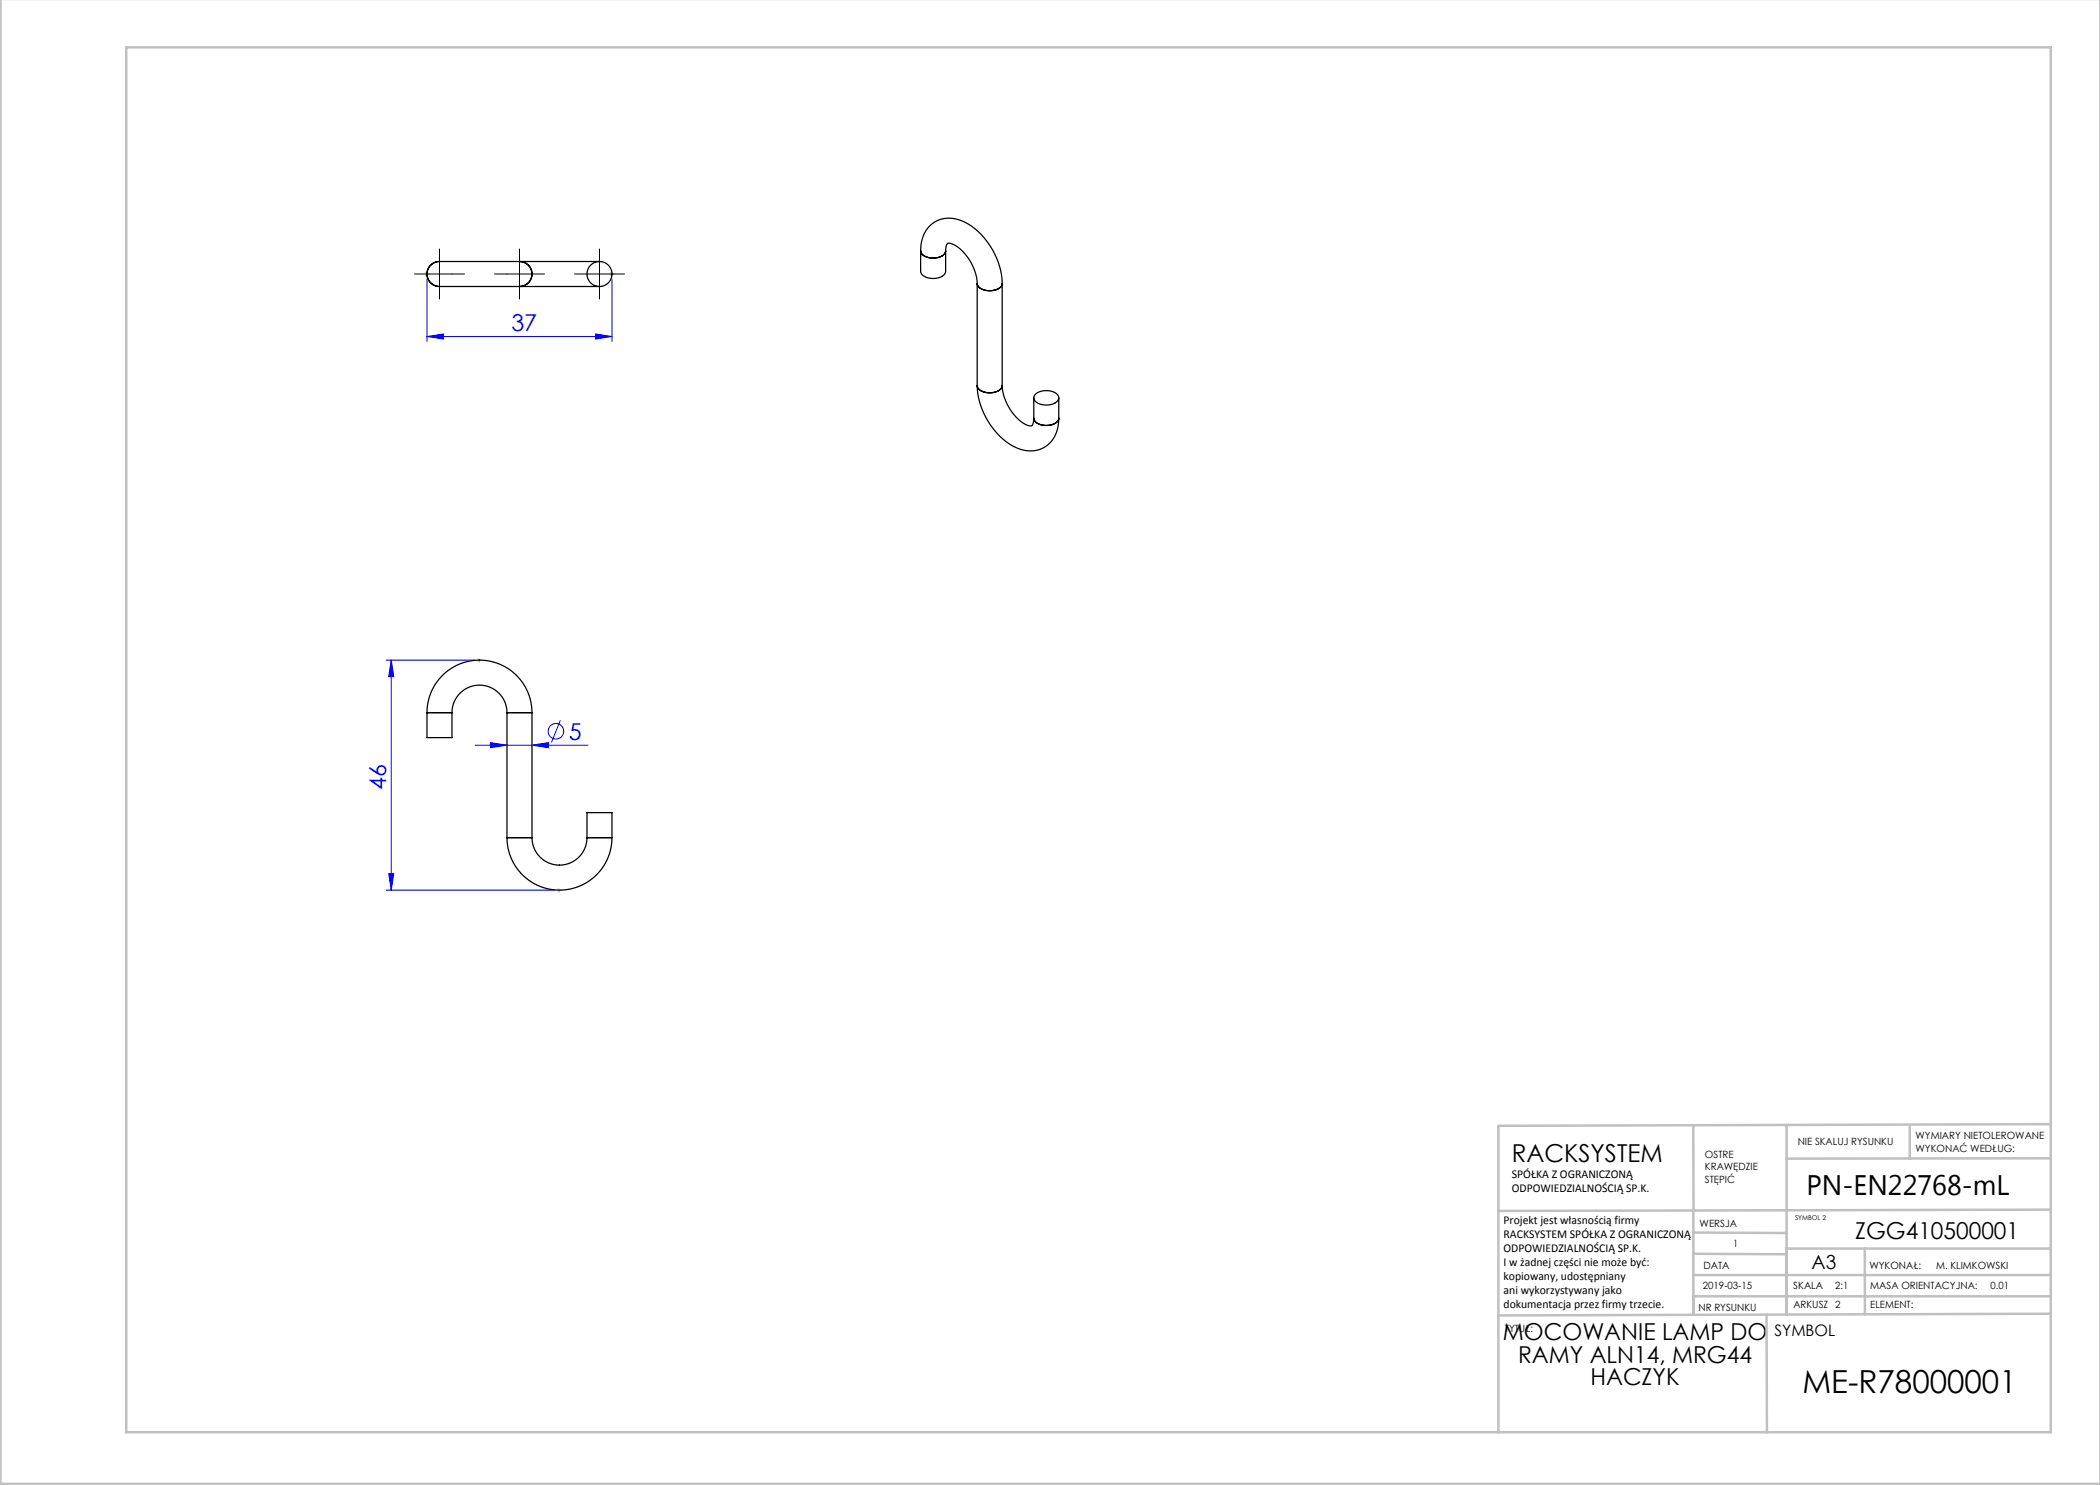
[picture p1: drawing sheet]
<svg xmlns="http://www.w3.org/2000/svg" width="420mm" height="297mm" viewBox="0 0 420 297" stroke-linecap="round" stroke-linejoin="round" font-family="sans-serif">
<g fill="none" stroke="#00f" stroke-width=".2">
<path d="M85.4 55.8v12.5M122.4 55.8v12.5M85.4 67.3l3.3-.5v1zM85.4 67.3h37M119.1 66.8l3.3 .5-3.3 .5zM77.2 132h17.7M78.2 132l.6 3.3h-1.1zM78.2 132v46M95 149h22.6M98.1 148.5l3.3 .5-3.3 .5zM106.4 149l3.3-.5v1zM112.1 144l-1.8 4.5"/>
<path d="M77.2 178h33.7M77.7 174.7h1.1l-.6 3.3z"/>
<circle cx="111.2" cy="146.3" r="1.56"/>
</g>
<g fill="none" stroke="#c0c0c0" stroke-width=".2" stroke-dasharray="1.3 .6" stroke-dashoffset=".5" stroke-linecap="butt">
<path d="M85 54.4l.8 .8M85 55.2l.8-.8M85.4 55.3v-1M85.9 54.8h-1M122 54.4l.8 .8M122 55.2l.8-.8M122.4 55.3v-1M122.9 54.8h-1M95.5 131.7l.8 .7M95.5 132.4l.8-.7M95.9 132.5v-1M96.4 132h-1"/>
<path d="M111.5 177.7l.8 .7M111.5 178.4l.8-.7M111.9 178.5v-1M112.4 178h-1"/>
</g>
<g fill="none" stroke="#c0c0c0" stroke-width=".5">
<path d="M.1 -.1v296.9h419.9M25.2 9.5h385v276.9h-385zM338.7 225.2v16.9M357.3 225v37.9M382 225.4v6.3M410.1 224.8l-110.4 .4v61.2M410.1 231.7h-52.8M338.7 259.3h71.5M338.7 255h71.5M338.7 250.8l18.6 .1M338.7 246.5l18.6 .1M338.7 242.1v20.9"/>
<path d="M373 249.7v13.2M410.1 241.9l-110.4 .3M410.2 249.7h-52.9v13.2M353.3 262.9l.1 23.5M410.2 262.7l-110.5 .4"/>
</g>
<path d="M82.9 54.8h10M87.9 49.8v10M98.9 54.8h10M103.9 49.8v10M114.9 54.8h10M119.9 49.8v10" fill="none" stroke="#000" stroke-width=".2"/>
<g fill="#00f">
<path d="M85.4 67.3l3.3-.5v1zM119.1 66.8l3.3 .5-3.3 .5z"/>
<path d="M78.2 132l.6 3.3h-1.1zM77.7 174.7h1.1l-.6 3.3z"/>
<path d="M98.1 148.5l3.3 .5-3.3 .5zM106.4 149l3.3-.5v1z"/>
</g>
<g fill="none" stroke="#000" stroke-width=".25">
<path d="M87.9 57.3h16M87.9 52.3h16M87.9 52.3a2.5 2.5 0 0 0-2.5 2.5 2.5 2.5 0 0 0 2.5 2.5M103.9 52.3h16M103.9 57.3h16M103.9 52.3a2.5 2.5 0 0 1 2.5 2.5 2.5 2.5 0 0 1-2.5 2.5M184.1 50.2a6 6 0 0 1 4.8-6.5 9.1 9.1 0 0 1 8 3.9 14.9 14.9 0 0 1 3.5 9.1M184.1 50.2a2.14 2.14 0 0 0 2.4 1.4 2.3 2.3 0 0 0 2.6-1.4M184.1 50.2v4.1a2.02 2.02 0 0 0 2.2 1.4 2.43 2.43 0 0 0 2.8-1.4v-4.1M184.1 50.2a2.02 2.02 0 0 0 2.2 1.4 2.43 2.43 0 0 0 2.8-1.4M189.1 50.2l.1-.7a.74 .74 0 0 1 .3-.8 .74 .74 0 0 1 .9 .1 9.7 9.7 0 0 1 5 7.9M195.4 56.7a2.14 2.14 0 0 0 2.4 1.4 2.3 2.3 0 0 0 2.6-1.4"/>
<path d="M195.4 56.7v20.4M200.4 56.7a1.97 1.97 0 0 1-2.1 1.4 2.53 2.53 0 0 1-2.9-1.3v-.1M200.4 56.7v20.4M195.4 77.1a14.6 14.6 0 0 0 8.2 12.6 5.7 5.7 0 0 0 8.1-5.1l.1-1M195.4 77.1a2.02 2.02 0 0 0 2.3 1.5 2.43 2.43 0 0 0 2.7-1.5M200.4 77.1a9.7 9.7 0 0 0 5.1 8 .74 .74 0 0 0 .9 0 .74 .74 0 0 0 .3-.8l.1-.7M200.4 77.1a2.08 2.08 0 0 1-2.3 1.5 2.36 2.36 0 0 1-2.7-1.5M206.8 79.6v4M207 78.9a3.4 3.4 0 0 1 4.7 .3 1.4 1.4 0 0 1-1.5 1.7 2.99 2.99 0 0 1-3.4-1.1v-.3zM211.8 79.6v4M206.8 83.6a2.14 2.14 0 0 0 2.3 1.5 2.3 2.3 0 0 0 2.7-1.5M206.8 83.6a2.02 2.02 0 0 0 2.2 1.5 2.43 2.43 0 0 0 2.8-1.4v-.1"/>
<path d="M85.4 142.5a10.5 10.5 0 0 1 10.5-10.5 10.5 10.5 0 0 1 10.5 10.5M85.4 142.5h5M85.4 142.5v5h5v-5M90.4 142.5a5.5 5.5 0 0 1 5.5-5.5 5.5 5.5 0 0 1 5.5 5.5M101.4 142.5h5M101.4 142.5v25M106.4 142.5v25M101.4 167.5a10.5 10.5 0 0 0 10.5 10.5 10.5 10.5 0 0 0 10.5-10.5M101.4 167.5h5M106.4 167.5a5.5 5.5 0 0 0 5.5 5.5 5.5 5.5 0 0 0 5.5-5.5M117.4 167.5h5M117.4 167.5v-5h5v5"/>
<circle cx="119.9" cy="54.8" r="2.5"/>
</g>
<text font-size="6.3" x="360.5" y="278.5">ME-R78000001</text>
<text font-size="5.6" x="361.3" y="239.1">PN-EN22768-mL</text>
<text font-size="4.9" x="302.4" y="232.4">RACKSYSTEM</text>
<g font-size="4.7" fill="#00f">
<text x="102.3" y="66.3">37</text>
<text x="113.8" y="148">5</text>
<text x="77.2" y="158.1" transform="rotate(-90 77.2 158.1)">46</text>
</g>
<g font-size="4.7">
<text x="371" y="247.8">ZGG410500001</text>
<text x="300.6" y="268.1">MOCOWANIE LAMP DO</text>
<text x="303.6" y="272.6">RAMY ALN14, MRG44</text>
<text x="318.1" y="277.1">HACZYK</text>
</g>
<text font-size="3.9" x="362.3" y="253.8">A3</text>
<text font-size="3.2" x="354.9" y="267.2">SYMBOL</text>
<g font-size="2.4">
<text x="302.4" y="235.6">SPÓŁKA Z OGRANICZONĄ</text>
<text x="302.4" y="238.4">ODPOWIEDZIALNOŚCIĄ SP.K.</text>
<text x="300.7" y="244.7">Projekt jest własnością firmy</text>
<text x="300.7" y="247.5">RACKSYSTEM SPÓŁKA Z OGRANICZONĄ</text>
<text x="300.7" y="250.3">ODPOWIEDZIALNOŚCIĄ SP.K.</text>
<text x="300.7" y="253.1">I w żadnej części nie może być:</text>
<text x="300.7" y="256">kopiowany, udostępniany</text>
<text x="300.7" y="258.8">ani wykorzystywany jako</text>
<text x="300.7" y="261.6">dokumentacja przez firmy trzecie.</text>
</g>
<g font-size="2">
<text x="383.1" y="227.9">WYMIARY NIETOLEROWANE</text>
<text x="341" y="231.6">OSTRE</text>
<text x="359.5" y="228.9">NIE SKALUJ RYSUNKU</text>
<text x="383.1" y="230.4">WYKONAĆ WEDŁUG:</text>
<text x="341" y="234.1">KRAWĘDZIE</text>
<text x="341" y="236.6">STĘPIĆ</text>
<text x="339.9" y="245.4">WERSJA</text>
<text x="346.6" y="249.5">1</text>
<text x="340.6" y="257.7">2019-03-15</text>
<text x="340.7" y="253.8">DATA</text>
<text x="358.7" y="257.7">SKALA</text>
<text x="367" y="257.7">2:1</text>
<text x="373.9" y="253.8">WYKONAŁ:</text>
<text x="374.1" y="257.7">MASA ORIENTACYJNA:</text>
<text x="387.2" y="253.8">M. KLIMKOWSKI</text>
<text x="398.1" y="257.7">0.01</text>
<text x="339.7" y="262.3">NR RYSUNKU</text>
<text x="358.7" y="261.7">ARKUSZ 2</text>
<text x="374.1" y="261.7">ELEMENT:</text>
<text x="301" y="266.4">TYTUŁ:</text>
</g>
<text font-size="1.3" x="359" y="244">SYMBOL 2</text>
</svg>
